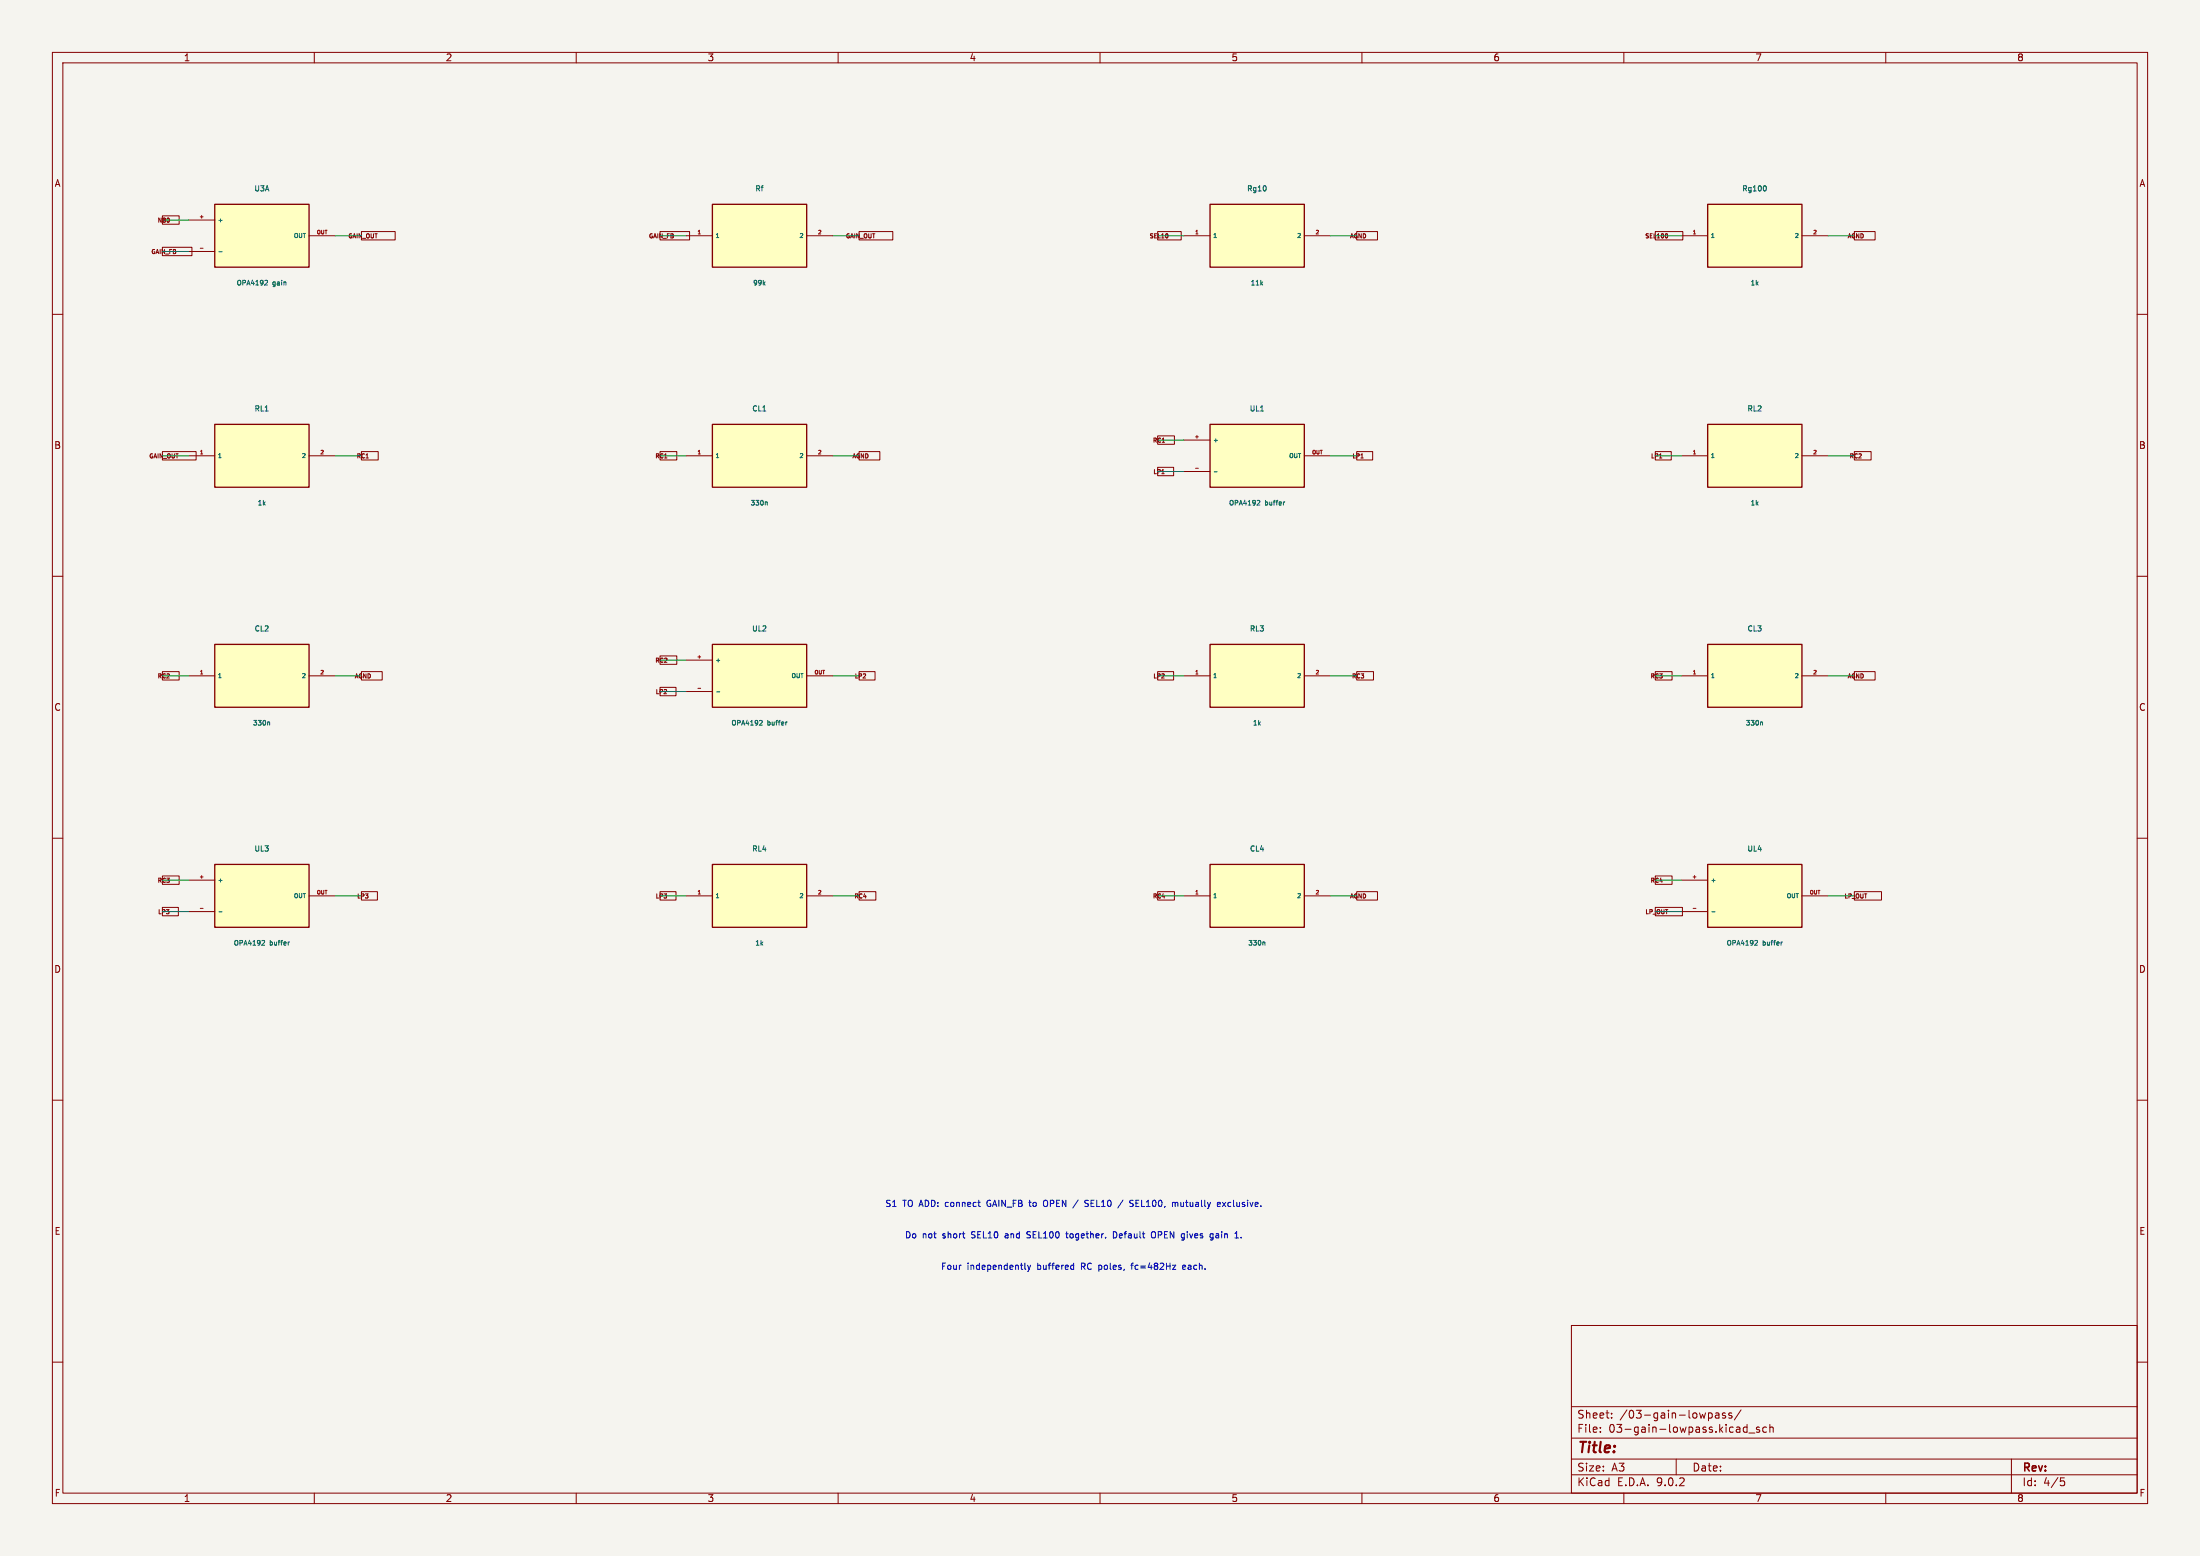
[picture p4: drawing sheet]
(kicad_sch (version 20250114) (generator "eeschema") (paper "A3")
(lib_symbols (symbol "Draft:R" (pin_names (offset 0.5)) (in_bom yes) (on_board yes)
(property "Reference" "U" (at 0 9 0) (effects (font (size 1 1))))
(property "Value" "R" (at 0 7 0) (effects (font (size 1 1))))
(symbol "R_0_1" (rectangle (start -9 6) (end 9 -6) (stroke (width 0.254) (type default)) (fill (type background))))
(symbol "R_1_1"
(pin passive line (at -14 0 0) (length 5) (name "1" (effects (font (size 0.8 0.8)))) (number "1" (effects (font (size 0.7 0.7)))))
(pin passive line (at 14 0 180) (length 5) (name "2" (effects (font (size 0.8 0.8)))) (number "2" (effects (font (size 0.7 0.7)))))))(symbol "Draft:C" (pin_names (offset 0.5)) (in_bom yes) (on_board yes)
(property "Reference" "U" (at 0 9 0) (effects (font (size 1 1))))
(property "Value" "C" (at 0 7 0) (effects (font (size 1 1))))
(symbol "C_0_1" (rectangle (start -9 6) (end 9 -6) (stroke (width 0.254) (type default)) (fill (type background))))
(symbol "C_1_1"
(pin passive line (at -14 0 0) (length 5) (name "1" (effects (font (size 0.8 0.8)))) (number "1" (effects (font (size 0.7 0.7)))))
(pin passive line (at 14 0 180) (length 5) (name "2" (effects (font (size 0.8 0.8)))) (number "2" (effects (font (size 0.7 0.7)))))))(symbol "Draft:OP" (pin_names (offset 0.5)) (in_bom yes) (on_board yes)
(property "Reference" "U" (at 0 9 0) (effects (font (size 1 1))))
(property "Value" "OP" (at 0 7 0) (effects (font (size 1 1))))
(symbol "OP_0_1" (rectangle (start -9 6) (end 9 -6) (stroke (width 0.254) (type default)) (fill (type background))))
(symbol "OP_1_1"
(pin passive line (at -14 3 0) (length 5) (name "+" (effects (font (size 0.8 0.8)))) (number "+" (effects (font (size 0.7 0.7)))))
(pin passive line (at -14 -3 0) (length 5) (name "-" (effects (font (size 0.8 0.8)))) (number "-" (effects (font (size 0.7 0.7)))))
(pin passive line (at 14 0 180) (length 5) (name "OUT" (effects (font (size 0.8 0.8)))) (number "OUT" (effects (font (size 0.7 0.7)))))))(symbol "Draft:INA" (pin_names (offset 0.5)) (in_bom yes) (on_board yes)
(property "Reference" "U" (at 0 9 0) (effects (font (size 1 1))))
(property "Value" "INA" (at 0 7 0) (effects (font (size 1 1))))
(symbol "INA_0_1" (rectangle (start -9 6) (end 9 -6) (stroke (width 0.254) (type default)) (fill (type background))))
(symbol "INA_1_1"
(pin passive line (at -14 4 0) (length 5) (name "IN+" (effects (font (size 0.8 0.8)))) (number "IN+" (effects (font (size 0.7 0.7)))))
(pin passive line (at -14 0 0) (length 5) (name "IN-" (effects (font (size 0.8 0.8)))) (number "IN-" (effects (font (size 0.7 0.7)))))
(pin passive line (at -14 -4 0) (length 5) (name "RG1" (effects (font (size 0.8 0.8)))) (number "RG1" (effects (font (size 0.7 0.7)))))
(pin passive line (at 14 4 180) (length 5) (name "OUT" (effects (font (size 0.8 0.8)))) (number "OUT" (effects (font (size 0.7 0.7)))))
(pin passive line (at 14 0 180) (length 5) (name "REF" (effects (font (size 0.8 0.8)))) (number "REF" (effects (font (size 0.7 0.7)))))
(pin passive line (at 14 -4 180) (length 5) (name "RG2" (effects (font (size 0.8 0.8)))) (number "RG2" (effects (font (size 0.7 0.7)))))))(symbol "Draft:PORT" (pin_names (offset 0.5)) (in_bom yes) (on_board yes)
(property "Reference" "U" (at 0 9 0) (effects (font (size 1 1))))
(property "Value" "PORT" (at 0 7 0) (effects (font (size 1 1))))
(symbol "PORT_0_1" (rectangle (start -9 6) (end 9 -6) (stroke (width 0.254) (type default)) (fill (type background))))
(symbol "PORT_1_1"
(pin passive line (at -14 0 0) (length 5) (name "PIN" (effects (font (size 0.8 0.8)))) (number "PIN" (effects (font (size 0.7 0.7))))))))
(symbol (lib_id "Draft:OP") (at 50 45 0) (unit 1) (in_bom yes) (on_board yes) (dnp no) (property "Reference" "U3A" (at 50 36 0) (effects (font (size 1 1)))) (property "Value" "OPA4192 gain" (at 50 54 0) (effects (font (size 0.9 0.9)))))
(wire (pts (xy 36 42) (xy 31 42)) (stroke (width 0) (type default)))
(global_label "N80" (shape passive) (at 31 42 0) (effects (font (size 0.8 0.8))))
(wire (pts (xy 36 48) (xy 31 48)) (stroke (width 0) (type default)))
(global_label "GAIN_FB" (shape passive) (at 31 48 0) (effects (font (size 0.8 0.8))))
(wire (pts (xy 64 45) (xy 69 45)) (stroke (width 0) (type default)))
(global_label "GAIN_OUT" (shape passive) (at 69 45 180) (effects (font (size 0.8 0.8))))
(symbol (lib_id "Draft:R") (at 145 45 0) (unit 1) (in_bom yes) (on_board yes) (dnp no) (property "Reference" "Rf" (at 145 36 0) (effects (font (size 1 1)))) (property "Value" "99k" (at 145 54 0) (effects (font (size 0.9 0.9)))))
(wire (pts (xy 131 45) (xy 126 45)) (stroke (width 0) (type default)))
(global_label "GAIN_FB" (shape passive) (at 126 45 0) (effects (font (size 0.8 0.8))))
(wire (pts (xy 159 45) (xy 164 45)) (stroke (width 0) (type default)))
(global_label "GAIN_OUT" (shape passive) (at 164 45 180) (effects (font (size 0.8 0.8))))
(symbol (lib_id "Draft:R") (at 240 45 0) (unit 1) (in_bom yes) (on_board yes) (dnp no) (property "Reference" "Rg10" (at 240 36 0) (effects (font (size 1 1)))) (property "Value" "11k" (at 240 54 0) (effects (font (size 0.9 0.9)))))
(wire (pts (xy 226 45) (xy 221 45)) (stroke (width 0) (type default)))
(global_label "SEL10" (shape passive) (at 221 45 0) (effects (font (size 0.8 0.8))))
(wire (pts (xy 254 45) (xy 259 45)) (stroke (width 0) (type default)))
(global_label "AGND" (shape passive) (at 259 45 180) (effects (font (size 0.8 0.8))))
(symbol (lib_id "Draft:R") (at 335 45 0) (unit 1) (in_bom yes) (on_board yes) (dnp no) (property "Reference" "Rg100" (at 335 36 0) (effects (font (size 1 1)))) (property "Value" "1k" (at 335 54 0) (effects (font (size 0.9 0.9)))))
(wire (pts (xy 321 45) (xy 316 45)) (stroke (width 0) (type default)))
(global_label "SEL100" (shape passive) (at 316 45 0) (effects (font (size 0.8 0.8))))
(wire (pts (xy 349 45) (xy 354 45)) (stroke (width 0) (type default)))
(global_label "AGND" (shape passive) (at 354 45 180) (effects (font (size 0.8 0.8))))
(symbol (lib_id "Draft:R") (at 50 87 0) (unit 1) (in_bom yes) (on_board yes) (dnp no) (property "Reference" "RL1" (at 50 78 0) (effects (font (size 1 1)))) (property "Value" "1k" (at 50 96 0) (effects (font (size 0.9 0.9)))))
(wire (pts (xy 36 87) (xy 31 87)) (stroke (width 0) (type default)))
(global_label "GAIN_OUT" (shape passive) (at 31 87 0) (effects (font (size 0.8 0.8))))
(wire (pts (xy 64 87) (xy 69 87)) (stroke (width 0) (type default)))
(global_label "RC1" (shape passive) (at 69 87 180) (effects (font (size 0.8 0.8))))
(symbol (lib_id "Draft:C") (at 145 87 0) (unit 1) (in_bom yes) (on_board yes) (dnp no) (property "Reference" "CL1" (at 145 78 0) (effects (font (size 1 1)))) (property "Value" "330n" (at 145 96 0) (effects (font (size 0.9 0.9)))))
(wire (pts (xy 131 87) (xy 126 87)) (stroke (width 0) (type default)))
(global_label "RC1" (shape passive) (at 126 87 0) (effects (font (size 0.8 0.8))))
(wire (pts (xy 159 87) (xy 164 87)) (stroke (width 0) (type default)))
(global_label "AGND" (shape passive) (at 164 87 180) (effects (font (size 0.8 0.8))))
(symbol (lib_id "Draft:OP") (at 240 87 0) (unit 1) (in_bom yes) (on_board yes) (dnp no) (property "Reference" "UL1" (at 240 78 0) (effects (font (size 1 1)))) (property "Value" "OPA4192 buffer" (at 240 96 0) (effects (font (size 0.9 0.9)))))
(wire (pts (xy 226 84) (xy 221 84)) (stroke (width 0) (type default)))
(global_label "RC1" (shape passive) (at 221 84 0) (effects (font (size 0.8 0.8))))
(wire (pts (xy 226 90) (xy 221 90)) (stroke (width 0) (type default)))
(global_label "LP1" (shape passive) (at 221 90 0) (effects (font (size 0.8 0.8))))
(wire (pts (xy 254 87) (xy 259 87)) (stroke (width 0) (type default)))
(global_label "LP1" (shape passive) (at 259 87 180) (effects (font (size 0.8 0.8))))
(symbol (lib_id "Draft:R") (at 335 87 0) (unit 1) (in_bom yes) (on_board yes) (dnp no) (property "Reference" "RL2" (at 335 78 0) (effects (font (size 1 1)))) (property "Value" "1k" (at 335 96 0) (effects (font (size 0.9 0.9)))))
(wire (pts (xy 321 87) (xy 316 87)) (stroke (width 0) (type default)))
(global_label "LP1" (shape passive) (at 316 87 0) (effects (font (size 0.8 0.8))))
(wire (pts (xy 349 87) (xy 354 87)) (stroke (width 0) (type default)))
(global_label "RC2" (shape passive) (at 354 87 180) (effects (font (size 0.8 0.8))))
(symbol (lib_id "Draft:C") (at 50 129 0) (unit 1) (in_bom yes) (on_board yes) (dnp no) (property "Reference" "CL2" (at 50 120 0) (effects (font (size 1 1)))) (property "Value" "330n" (at 50 138 0) (effects (font (size 0.9 0.9)))))
(wire (pts (xy 36 129) (xy 31 129)) (stroke (width 0) (type default)))
(global_label "RC2" (shape passive) (at 31 129 0) (effects (font (size 0.8 0.8))))
(wire (pts (xy 64 129) (xy 69 129)) (stroke (width 0) (type default)))
(global_label "AGND" (shape passive) (at 69 129 180) (effects (font (size 0.8 0.8))))
(symbol (lib_id "Draft:OP") (at 145 129 0) (unit 1) (in_bom yes) (on_board yes) (dnp no) (property "Reference" "UL2" (at 145 120 0) (effects (font (size 1 1)))) (property "Value" "OPA4192 buffer" (at 145 138 0) (effects (font (size 0.9 0.9)))))
(wire (pts (xy 131 126) (xy 126 126)) (stroke (width 0) (type default)))
(global_label "RC2" (shape passive) (at 126 126 0) (effects (font (size 0.8 0.8))))
(wire (pts (xy 131 132) (xy 126 132)) (stroke (width 0) (type default)))
(global_label "LP2" (shape passive) (at 126 132 0) (effects (font (size 0.8 0.8))))
(wire (pts (xy 159 129) (xy 164 129)) (stroke (width 0) (type default)))
(global_label "LP2" (shape passive) (at 164 129 180) (effects (font (size 0.8 0.8))))
(symbol (lib_id "Draft:R") (at 240 129 0) (unit 1) (in_bom yes) (on_board yes) (dnp no) (property "Reference" "RL3" (at 240 120 0) (effects (font (size 1 1)))) (property "Value" "1k" (at 240 138 0) (effects (font (size 0.9 0.9)))))
(wire (pts (xy 226 129) (xy 221 129)) (stroke (width 0) (type default)))
(global_label "LP2" (shape passive) (at 221 129 0) (effects (font (size 0.8 0.8))))
(wire (pts (xy 254 129) (xy 259 129)) (stroke (width 0) (type default)))
(global_label "RC3" (shape passive) (at 259 129 180) (effects (font (size 0.8 0.8))))
(symbol (lib_id "Draft:C") (at 335 129 0) (unit 1) (in_bom yes) (on_board yes) (dnp no) (property "Reference" "CL3" (at 335 120 0) (effects (font (size 1 1)))) (property "Value" "330n" (at 335 138 0) (effects (font (size 0.9 0.9)))))
(wire (pts (xy 321 129) (xy 316 129)) (stroke (width 0) (type default)))
(global_label "RC3" (shape passive) (at 316 129 0) (effects (font (size 0.8 0.8))))
(wire (pts (xy 349 129) (xy 354 129)) (stroke (width 0) (type default)))
(global_label "AGND" (shape passive) (at 354 129 180) (effects (font (size 0.8 0.8))))
(symbol (lib_id "Draft:OP") (at 50 171 0) (unit 1) (in_bom yes) (on_board yes) (dnp no) (property "Reference" "UL3" (at 50 162 0) (effects (font (size 1 1)))) (property "Value" "OPA4192 buffer" (at 50 180 0) (effects (font (size 0.9 0.9)))))
(wire (pts (xy 36 168) (xy 31 168)) (stroke (width 0) (type default)))
(global_label "RC3" (shape passive) (at 31 168 0) (effects (font (size 0.8 0.8))))
(wire (pts (xy 36 174) (xy 31 174)) (stroke (width 0) (type default)))
(global_label "LP3" (shape passive) (at 31 174 0) (effects (font (size 0.8 0.8))))
(wire (pts (xy 64 171) (xy 69 171)) (stroke (width 0) (type default)))
(global_label "LP3" (shape passive) (at 69 171 180) (effects (font (size 0.8 0.8))))
(symbol (lib_id "Draft:R") (at 145 171 0) (unit 1) (in_bom yes) (on_board yes) (dnp no) (property "Reference" "RL4" (at 145 162 0) (effects (font (size 1 1)))) (property "Value" "1k" (at 145 180 0) (effects (font (size 0.9 0.9)))))
(wire (pts (xy 131 171) (xy 126 171)) (stroke (width 0) (type default)))
(global_label "LP3" (shape passive) (at 126 171 0) (effects (font (size 0.8 0.8))))
(wire (pts (xy 159 171) (xy 164 171)) (stroke (width 0) (type default)))
(global_label "RC4" (shape passive) (at 164 171 180) (effects (font (size 0.8 0.8))))
(symbol (lib_id "Draft:C") (at 240 171 0) (unit 1) (in_bom yes) (on_board yes) (dnp no) (property "Reference" "CL4" (at 240 162 0) (effects (font (size 1 1)))) (property "Value" "330n" (at 240 180 0) (effects (font (size 0.9 0.9)))))
(wire (pts (xy 226 171) (xy 221 171)) (stroke (width 0) (type default)))
(global_label "RC4" (shape passive) (at 221 171 0) (effects (font (size 0.8 0.8))))
(wire (pts (xy 254 171) (xy 259 171)) (stroke (width 0) (type default)))
(global_label "AGND" (shape passive) (at 259 171 180) (effects (font (size 0.8 0.8))))
(symbol (lib_id "Draft:OP") (at 335 171 0) (unit 1) (in_bom yes) (on_board yes) (dnp no) (property "Reference" "UL4" (at 335 162 0) (effects (font (size 1 1)))) (property "Value" "OPA4192 buffer" (at 335 180 0) (effects (font (size 0.9 0.9)))))
(wire (pts (xy 321 168) (xy 316 168)) (stroke (width 0) (type default)))
(global_label "RC4" (shape passive) (at 316 168 0) (effects (font (size 0.8 0.8))))
(wire (pts (xy 321 174) (xy 316 174)) (stroke (width 0) (type default)))
(global_label "LP_OUT" (shape passive) (at 316 174 0) (effects (font (size 0.8 0.8))))
(wire (pts (xy 349 171) (xy 354 171)) (stroke (width 0) (type default)))
(global_label "LP_OUT" (shape passive) (at 354 171 180) (effects (font (size 0.8 0.8))))
(text "S1 TO ADD: connect GAIN_FB to OPEN / SEL10 / SEL100, mutually exclusive." (at 205 230 0) (effects (font (size 1.2 1.2))))
(text "Do not short SEL10 and SEL100 together. Default OPEN gives gain 1." (at 205 236 0) (effects (font (size 1.2 1.2))))
(text "Four independently buffered RC poles, fc=482Hz each." (at 205 242 0) (effects (font (size 1.2 1.2)))))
